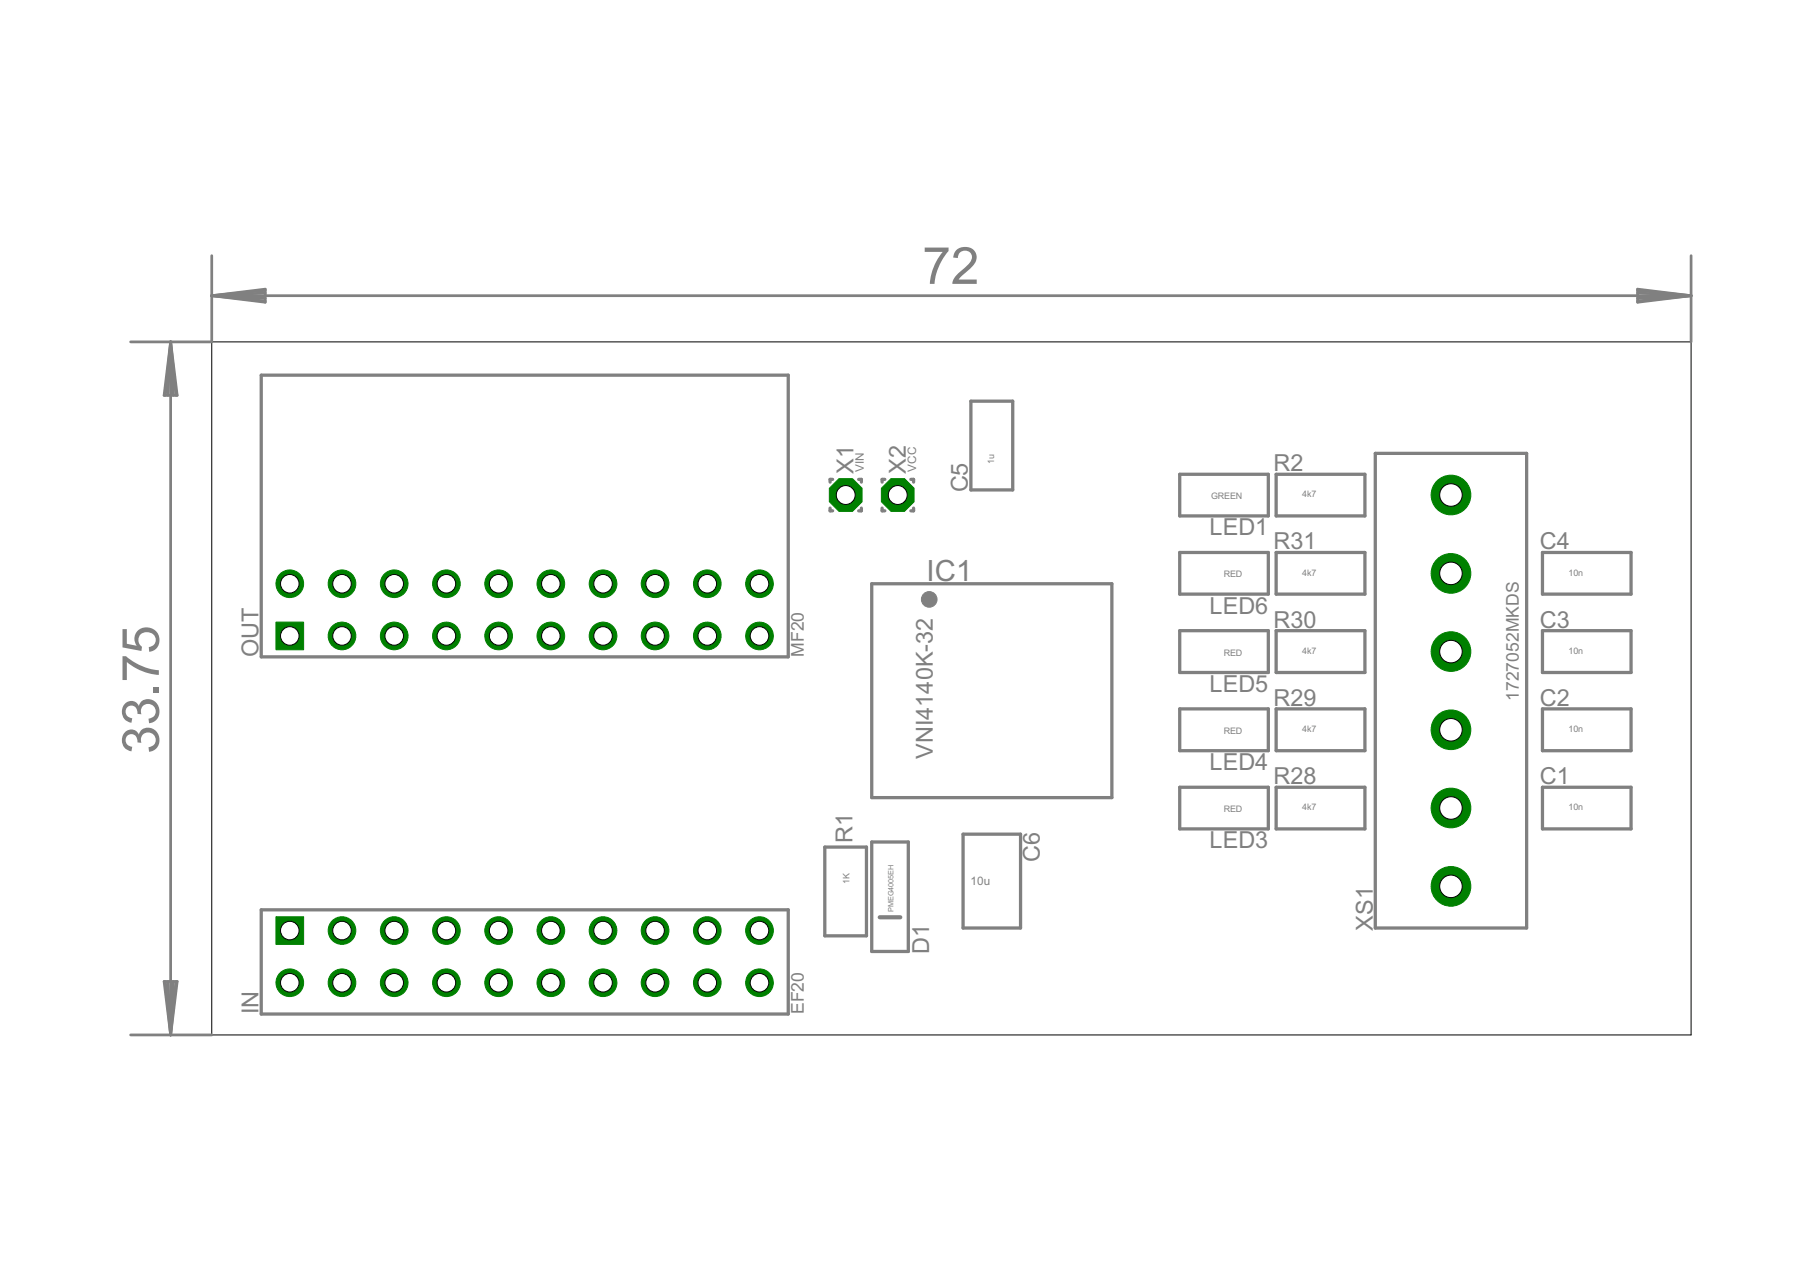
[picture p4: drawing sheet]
<svg xmlns="http://www.w3.org/2000/svg" width="210mm" height="148mm" viewBox="0 0 210 148" stroke-linecap="round" stroke-linejoin="round" font-family="sans-serif">
<g fill="none" stroke="#808080" stroke-width=".38">
<path d="M30.4 43.7h61.3v32.8h-61.3zM96.6 59.1v.4h.3M96.9 55.8h-.3v.3M99.9 55.8h.3v.3M100.2 59.1v.4h-.3M102.6 59.1v.4h.4M103 55.8h-.4v.3M106 55.8h.3v.3M106.3 59.1v.4h-.3M113 46.7h4.8v10.3h-4.8zM137.3 55.2h10.3v4.8h-10.3zM148.5 55.2h10.3v4.8h-10.3z"/>
<path d="M160 52.8h17.6v55.2h-17.6zM101.4 67.9h28v24.9h-28zM137.3 64.3h10.3v4.9h-10.3zM137.3 73.4h10.3v4.9h-10.3zM148.5 64.3h10.3v4.9h-10.3zM148.5 73.4h10.3v4.9h-10.3zM179.5 73.4h10.3v4.9h-10.3zM179.5 64.3h10.3v4.9h-10.3zM96 98.6h4.8v10.3h-4.8zM101.4 98h4.3v12.7h-4.3zM112.1 97.1h6.6v10.9h-6.6zM137.3 82.5h10.3v4.9h-10.3z"/>
<path d="M137.3 91.6h10.3v4.9h-10.3zM148.5 91.6h10.3v4.9h-10.3zM148.5 82.5h10.3v4.9h-10.3zM179.5 91.6h10.3v4.9h-10.3zM179.5 82.5h10.3v4.9h-10.3zM30.4 105.9h61.3v12.1h-61.3z"/>
</g>
<circle cx="108.1" cy="69.8" r=".91" fill="#808080" stroke="#808080" stroke-width=".12"/>
<path d="M102.4 106.8h2.4" fill="none" stroke="#808080" stroke-width=".49"/>
<g fill="#808080" stroke="#808080" stroke-width=".12">
<path d="M96.9 57.4v.2z"/>
<path d="M103 57.4v.2z"/>
</g>
<path d="M32.1 72.4h3.2v3.2h-3.2z" fill="#008000" stroke="#008000" stroke-width=".12"/>
<circle cx="33.7" cy="74" r="1.08" fill="#fff" stroke="#000" stroke-width=".12"/>
<circle cx="33.7" cy="67.9" r="1.61" fill="#008000" stroke="#008000" stroke-width=".12"/>
<circle cx="33.7" cy="67.9" r="1.08" fill="#fff" stroke="#000" stroke-width=".12"/>
<circle cx="39.8" cy="74" r="1.61" fill="#008000" stroke="#008000" stroke-width=".12"/>
<circle cx="39.8" cy="74" r="1.08" fill="#fff" stroke="#000" stroke-width=".12"/>
<circle cx="39.8" cy="67.9" r="1.61" fill="#008000" stroke="#008000" stroke-width=".12"/>
<circle cx="39.8" cy="67.9" r="1.08" fill="#fff" stroke="#000" stroke-width=".12"/>
<circle cx="45.9" cy="74" r="1.61" fill="#008000" stroke="#008000" stroke-width=".12"/>
<circle cx="45.9" cy="74" r="1.08" fill="#fff" stroke="#000" stroke-width=".12"/>
<circle cx="45.9" cy="67.9" r="1.61" fill="#008000" stroke="#008000" stroke-width=".12"/>
<circle cx="45.9" cy="67.9" r="1.08" fill="#fff" stroke="#000" stroke-width=".12"/>
<circle cx="51.9" cy="74" r="1.61" fill="#008000" stroke="#008000" stroke-width=".12"/>
<circle cx="51.9" cy="74" r="1.08" fill="#fff" stroke="#000" stroke-width=".12"/>
<circle cx="51.9" cy="67.9" r="1.61" fill="#008000" stroke="#008000" stroke-width=".12"/>
<circle cx="51.9" cy="67.9" r="1.08" fill="#fff" stroke="#000" stroke-width=".12"/>
<circle cx="58" cy="74" r="1.61" fill="#008000" stroke="#008000" stroke-width=".12"/>
<circle cx="58" cy="74" r="1.08" fill="#fff" stroke="#000" stroke-width=".12"/>
<circle cx="58" cy="67.9" r="1.61" fill="#008000" stroke="#008000" stroke-width=".12"/>
<circle cx="58" cy="67.9" r="1.08" fill="#fff" stroke="#000" stroke-width=".12"/>
<circle cx="64.1" cy="74" r="1.61" fill="#008000" stroke="#008000" stroke-width=".12"/>
<circle cx="64.1" cy="74" r="1.08" fill="#fff" stroke="#000" stroke-width=".12"/>
<circle cx="64.1" cy="67.9" r="1.61" fill="#008000" stroke="#008000" stroke-width=".12"/>
<circle cx="64.1" cy="67.9" r="1.08" fill="#fff" stroke="#000" stroke-width=".12"/>
<circle cx="70.2" cy="74" r="1.61" fill="#008000" stroke="#008000" stroke-width=".12"/>
<circle cx="70.2" cy="74" r="1.08" fill="#fff" stroke="#000" stroke-width=".12"/>
<circle cx="70.2" cy="67.9" r="1.61" fill="#008000" stroke="#008000" stroke-width=".12"/>
<circle cx="70.2" cy="67.9" r="1.08" fill="#fff" stroke="#000" stroke-width=".12"/>
<circle cx="76.2" cy="74" r="1.61" fill="#008000" stroke="#008000" stroke-width=".12"/>
<circle cx="76.2" cy="74" r="1.08" fill="#fff" stroke="#000" stroke-width=".12"/>
<circle cx="76.2" cy="67.9" r="1.61" fill="#008000" stroke="#008000" stroke-width=".12"/>
<circle cx="76.2" cy="67.9" r="1.08" fill="#fff" stroke="#000" stroke-width=".12"/>
<circle cx="82.3" cy="74" r="1.61" fill="#008000" stroke="#008000" stroke-width=".12"/>
<circle cx="82.3" cy="74" r="1.08" fill="#fff" stroke="#000" stroke-width=".12"/>
<circle cx="82.3" cy="67.9" r="1.61" fill="#008000" stroke="#008000" stroke-width=".12"/>
<circle cx="82.3" cy="67.9" r="1.08" fill="#fff" stroke="#000" stroke-width=".12"/>
<circle cx="88.4" cy="74" r="1.61" fill="#008000" stroke="#008000" stroke-width=".12"/>
<circle cx="88.4" cy="74" r="1.08" fill="#fff" stroke="#000" stroke-width=".12"/>
<circle cx="88.4" cy="67.9" r="1.61" fill="#008000" stroke="#008000" stroke-width=".12"/>
<circle cx="88.4" cy="67.9" r="1.08" fill="#fff" stroke="#000" stroke-width=".12"/>
<path d="M32.1 106.7h3.2v3.2h-3.2z" fill="#008000" stroke="#008000" stroke-width=".12"/>
<circle cx="33.7" cy="108.3" r="1.08" fill="#fff" stroke="#000" stroke-width=".12"/>
<circle cx="33.7" cy="114.4" r="1.61" fill="#008000" stroke="#008000" stroke-width=".12"/>
<circle cx="33.7" cy="114.4" r="1.08" fill="#fff" stroke="#000" stroke-width=".12"/>
<circle cx="39.8" cy="108.3" r="1.61" fill="#008000" stroke="#008000" stroke-width=".12"/>
<circle cx="39.8" cy="108.3" r="1.08" fill="#fff" stroke="#000" stroke-width=".12"/>
<circle cx="39.8" cy="114.4" r="1.61" fill="#008000" stroke="#008000" stroke-width=".12"/>
<circle cx="39.8" cy="114.4" r="1.08" fill="#fff" stroke="#000" stroke-width=".12"/>
<circle cx="45.9" cy="108.3" r="1.61" fill="#008000" stroke="#008000" stroke-width=".12"/>
<circle cx="45.9" cy="108.3" r="1.08" fill="#fff" stroke="#000" stroke-width=".12"/>
<circle cx="45.9" cy="114.4" r="1.61" fill="#008000" stroke="#008000" stroke-width=".12"/>
<circle cx="45.9" cy="114.4" r="1.08" fill="#fff" stroke="#000" stroke-width=".12"/>
<circle cx="51.9" cy="108.3" r="1.61" fill="#008000" stroke="#008000" stroke-width=".12"/>
<circle cx="51.9" cy="108.3" r="1.08" fill="#fff" stroke="#000" stroke-width=".12"/>
<circle cx="51.9" cy="114.4" r="1.61" fill="#008000" stroke="#008000" stroke-width=".12"/>
<circle cx="51.9" cy="114.4" r="1.08" fill="#fff" stroke="#000" stroke-width=".12"/>
<circle cx="58" cy="108.3" r="1.61" fill="#008000" stroke="#008000" stroke-width=".12"/>
<circle cx="58" cy="108.3" r="1.08" fill="#fff" stroke="#000" stroke-width=".12"/>
<circle cx="58" cy="114.4" r="1.61" fill="#008000" stroke="#008000" stroke-width=".12"/>
<circle cx="58" cy="114.4" r="1.08" fill="#fff" stroke="#000" stroke-width=".12"/>
<circle cx="64.1" cy="108.3" r="1.61" fill="#008000" stroke="#008000" stroke-width=".12"/>
<circle cx="64.1" cy="108.3" r="1.08" fill="#fff" stroke="#000" stroke-width=".12"/>
<circle cx="64.1" cy="114.4" r="1.61" fill="#008000" stroke="#008000" stroke-width=".12"/>
<circle cx="64.1" cy="114.4" r="1.08" fill="#fff" stroke="#000" stroke-width=".12"/>
<circle cx="70.2" cy="108.3" r="1.61" fill="#008000" stroke="#008000" stroke-width=".12"/>
<circle cx="70.2" cy="108.3" r="1.08" fill="#fff" stroke="#000" stroke-width=".12"/>
<circle cx="70.2" cy="114.4" r="1.61" fill="#008000" stroke="#008000" stroke-width=".12"/>
<circle cx="70.2" cy="114.4" r="1.08" fill="#fff" stroke="#000" stroke-width=".12"/>
<circle cx="76.2" cy="108.3" r="1.61" fill="#008000" stroke="#008000" stroke-width=".12"/>
<circle cx="76.2" cy="108.3" r="1.08" fill="#fff" stroke="#000" stroke-width=".12"/>
<circle cx="76.2" cy="114.4" r="1.61" fill="#008000" stroke="#008000" stroke-width=".12"/>
<circle cx="76.2" cy="114.4" r="1.08" fill="#fff" stroke="#000" stroke-width=".12"/>
<circle cx="82.3" cy="108.3" r="1.61" fill="#008000" stroke="#008000" stroke-width=".12"/>
<circle cx="82.3" cy="108.3" r="1.08" fill="#fff" stroke="#000" stroke-width=".12"/>
<circle cx="82.3" cy="114.4" r="1.61" fill="#008000" stroke="#008000" stroke-width=".12"/>
<circle cx="82.3" cy="114.4" r="1.08" fill="#fff" stroke="#000" stroke-width=".12"/>
<circle cx="88.4" cy="108.3" r="1.61" fill="#008000" stroke="#008000" stroke-width=".12"/>
<circle cx="88.4" cy="108.3" r="1.08" fill="#fff" stroke="#000" stroke-width=".12"/>
<circle cx="88.4" cy="114.4" r="1.61" fill="#008000" stroke="#008000" stroke-width=".12"/>
<circle cx="88.4" cy="114.4" r="1.08" fill="#fff" stroke="#000" stroke-width=".12"/>
<circle cx="98.4" cy="57.6" r="2.06" fill="#008000" stroke="#008000" stroke-width=".12"/>
<circle cx="98.4" cy="57.6" r="1.1" fill="#fff" stroke="#000" stroke-width=".12"/>
<circle cx="104.5" cy="57.6" r="2.06" fill="#008000" stroke="#008000" stroke-width=".12"/>
<circle cx="104.5" cy="57.6" r="1.1" fill="#fff" stroke="#000" stroke-width=".12"/>
<circle cx="168.8" cy="103.2" r="2.31" fill="#008000" stroke="#008000" stroke-width=".12"/>
<circle cx="168.8" cy="103.2" r="1.31" fill="#fff" stroke="#000" stroke-width=".12"/>
<circle cx="168.8" cy="94" r="2.31" fill="#008000" stroke="#008000" stroke-width=".12"/>
<circle cx="168.8" cy="94" r="1.31" fill="#fff" stroke="#000" stroke-width=".12"/>
<circle cx="168.8" cy="84.9" r="2.31" fill="#008000" stroke="#008000" stroke-width=".12"/>
<circle cx="168.8" cy="84.9" r="1.31" fill="#fff" stroke="#000" stroke-width=".12"/>
<circle cx="168.8" cy="75.8" r="2.31" fill="#008000" stroke="#008000" stroke-width=".12"/>
<circle cx="168.8" cy="75.8" r="1.31" fill="#fff" stroke="#000" stroke-width=".12"/>
<circle cx="168.8" cy="66.7" r="2.31" fill="#008000" stroke="#008000" stroke-width=".12"/>
<circle cx="168.8" cy="66.7" r="1.31" fill="#fff" stroke="#000" stroke-width=".12"/>
<circle cx="168.8" cy="57.6" r="2.31" fill="#008000" stroke="#008000" stroke-width=".12"/>
<circle cx="168.8" cy="57.6" r="1.31" fill="#fff" stroke="#000" stroke-width=".12"/>
<path d="M24.6 39.8h172.2v80.7h-172.2z" fill="none" stroke="#000" stroke-width=".12"/>
<g fill="none" stroke="#808080" stroke-width=".32">
<path d="M19.9 39.8v80.7M19.9 39.8l.7 6.2h-1.5zM19.9 39.8l-.4 6.2M19.9 39.8l.3 6.2M19.9 39.8l-.7 6.2M19.9 39.8l.6 6.2M24.6 29.8v10h-9.4M24.6 34.4h172.2M24.6 34.4l6.3-.7v1.5zM24.6 34.4l6.3 .3M24.6 34.4l6.3 .6M30.9 34.1l-6.3 .3"/>
<path d="M30.9 33.8l-6.3 .6M190.5 33.7l6.3 .7-6.3 .8zM190.5 34.1l6.3 .3M190.5 33.8l6.3 .6M196.8 29.8v10M196.8 34.4l-6.3 .3M196.8 34.4l-6.3 .6M19.1 114.2h1.5l-.7 6.3zM19.2 114.2l.7 6.3M19.5 114.2l.4 6.3M20.2 114.2l-.3 6.3M20.5 114.2l-.6 6.3"/>
<path d="M15.2 120.5h9.4"/>
</g>
<g font-size="6.7" fill="#808080">
<text x="107.3" y="33">72</text>
<text x="18.5" y="87.8" transform="rotate(-90 18.5 87.8)">33.75</text>
</g>
<text font-size="3.8" fill="#808080" x="107.8" y="67.6">IC1</text>
<g font-size="3" fill="#808080">
<text x="99.3" y="55.2" transform="rotate(-90 99.3 55.2)">X1</text>
<text x="105.4" y="55.2" transform="rotate(-90 105.4 55.2)">X2</text>
<text x="112.6" y="57.3" transform="rotate(-90 112.6 57.3)">C5</text>
<text x="148.2" y="54.8">R2</text>
<text x="140.7" y="62.3">LED1</text>
<text x="148.2" y="63.9">R31</text>
<text x="179.2" y="63.9">C4</text>
<text x="140.7" y="71.4">LED6</text>
<text x="30.1" y="76.4" transform="rotate(-90 30.1 76.4)">OUT</text>
<text x="148.2" y="73">R30</text>
<text x="179.2" y="73">C3</text>
<text x="140.7" y="80.5">LED5</text>
<text x="148.2" y="82.2">R29</text>
<text x="179.2" y="82.2">C2</text>
<text x="108.5" y="88.3" transform="rotate(-90 108.5 88.3)">VNI4140K-32</text>
<text x="140.7" y="89.6">LED4</text>
<text x="148.2" y="91.3">R28</text>
<text x="179.2" y="91.3">C1</text>
<text x="99.2" y="98.2" transform="rotate(-90 99.2 98.2)">R1</text>
<text x="121" y="100.3" transform="rotate(-90 121 100.3)">C6</text>
<text x="140.7" y="98.7">LED3</text>
<text x="108.1" y="111" transform="rotate(-90 108.1 111)">D1</text>
<text x="159.7" y="108.3" transform="rotate(-90 159.7 108.3)">XS1</text>
<text x="30.1" y="118" transform="rotate(-90 30.1 118)">IN</text>
</g>
<g font-size="2.3" fill="#808080">
<text x="93.5" y="76.4" transform="rotate(-90 93.5 76.4)">MF20</text>
<text x="176.7" y="81.6" transform="rotate(-90 176.7 81.6)">1727052MKDS</text>
<text x="93.5" y="118" transform="rotate(-90 93.5 118)">EF20</text>
</g>
<g font-size="1.5" fill="#808080">
<text x="100.5" y="54.9" transform="rotate(-90 100.5 54.9)">VIN</text>
<text x="106.6" y="54.9" transform="rotate(-90 106.6 54.9)">VCC</text>
<text x="112.9" y="103">10u</text>
</g>
<g font-size="1.2" fill="#808080">
<text x="115.7" y="54" transform="rotate(-90 115.7 54)">1u</text>
<text x="140.9" y="58.1">GREEN</text>
<text x="151.5" y="57.9">4k7</text>
<text x="142.4" y="67.2">RED</text>
<text x="151.5" y="67">4k7</text>
<text x="182.5" y="67">10n</text>
<text x="142.4" y="76.3">RED</text>
<text x="151.5" y="76.1">4k7</text>
<text x="182.5" y="76.1">10n</text>
<text x="142.4" y="85.4">RED</text>
<text x="151.5" y="85.2">4k7</text>
<text x="182.5" y="85.2">10n</text>
<text x="142.4" y="94.5">RED</text>
<text x="151.5" y="94.3">4k7</text>
<text x="182.5" y="94.3">10n</text>
<text x="98.9" y="102.9" transform="rotate(-90 98.9 102.9)">1K</text>
</g>
<text font-size="1" fill="#808080" x="104" y="106.2" transform="rotate(-90 104 106.2)">PMEG4005EH</text>
</svg>
